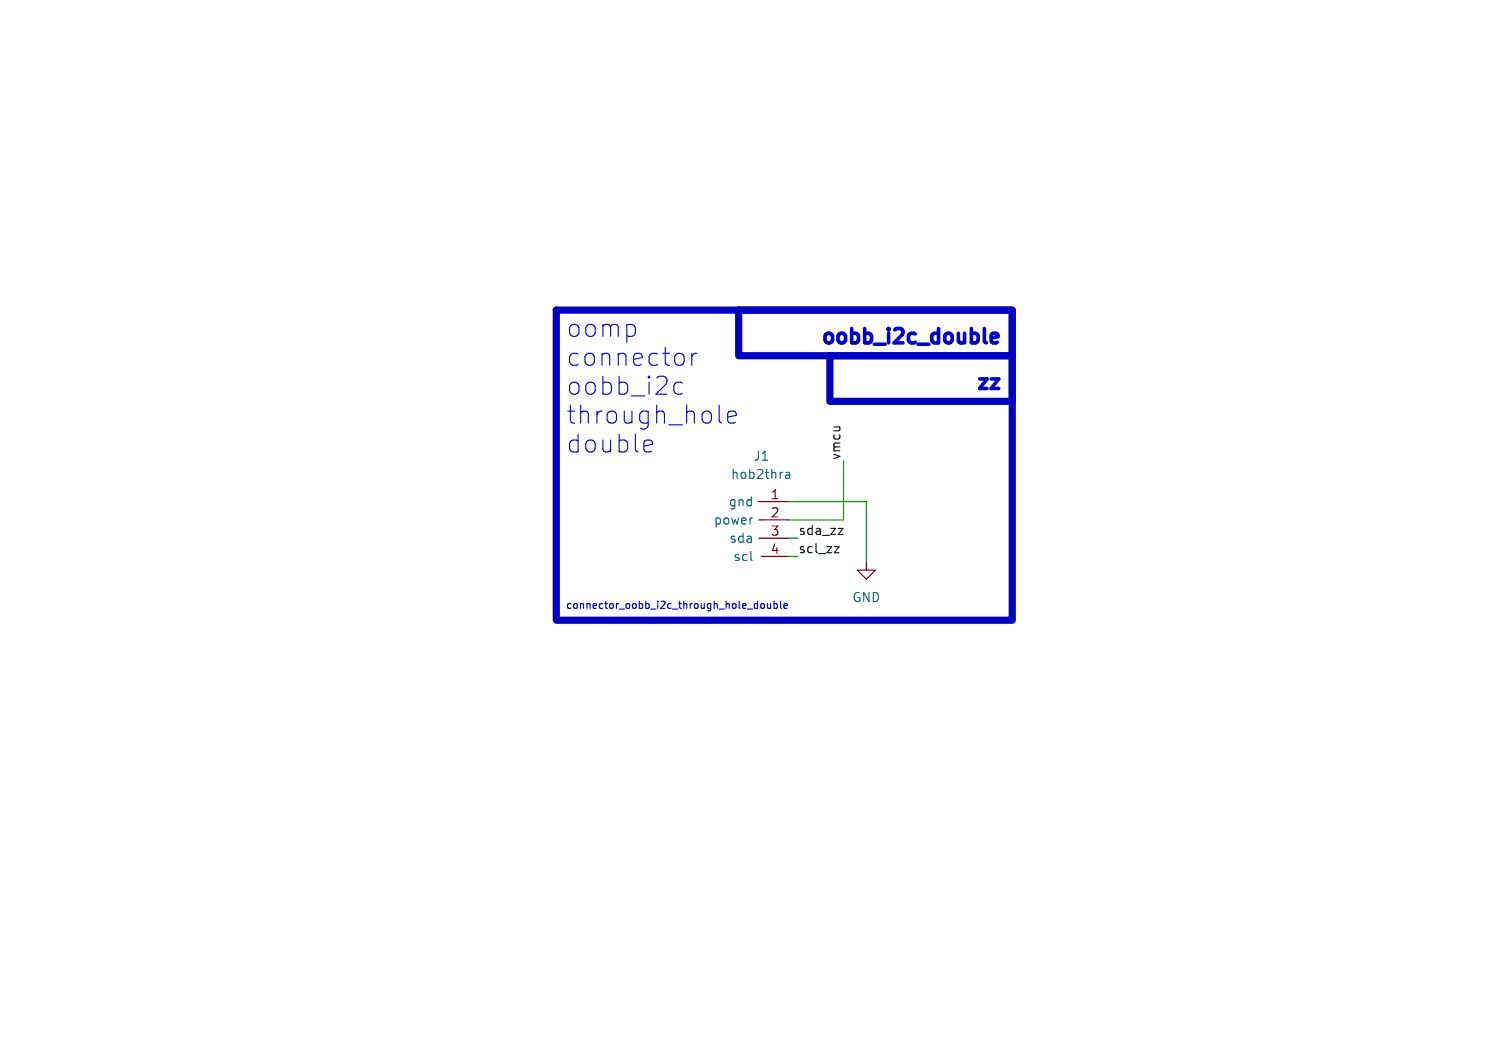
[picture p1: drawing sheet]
<svg xmlns="http://www.w3.org/2000/svg" width="210mm" height="148mm" viewBox="0 0 210 148" stroke-linecap="round" stroke-linejoin="round" font-family="sans-serif">
<path d="M105.6 74.9h4.3M105.6 72.4h4.3M105.6 69.9h4.3M106 77.5h3.9M120.6 78.1v1.3h1.3l-1.3 1.2-1.2-1.2h1.2" fill="none" stroke="#840000" stroke-width=".15"/>
<path d="M104.6 78h.1M104.7 72.1h.1M109.4 65.8h.5l.1 .8M110 66.1h-.4a.25 .25 0 0 0-.2 .3 .25 .25 0 0 0 .2 .2h.4" fill="none" stroke="#006464" stroke-width=".15"/>
<path d="M116.2 76.1h.6l-.6 .9h.6M116.7 73.6h.7l-.7 .8h.7" fill="none" stroke="#0f0f0f" stroke-width=".15"/>
<path d="M138 47.1l1-.2-.1-.4-.6-.1-.3 .3v.8l.1 .1 .2 .1 .6-.1M138 52.8h1.1l-1.1 1.3h1.1" fill="none" stroke="#0000c2" stroke-width=".5"/>
<g fill="none" stroke="#0000c2" stroke-width=".15">
<path d="M94 54.6l.3 .3h.5l.2-.1M95 53.3l-.2-.1h-.5l-.3 .3M95.1 49.4l.2 .3v.7l-.2 .2M96.3 49.2v1.7M97.1 49.2a.64 .64 0 0 0-.8 .5M100.1 56.4v2.2l.2 .2 .2 .1M101.3 58.1l1.2-.3-.1-.4-.2-.2h-.5l-.2 .2-.2 .2v1l.2 .2 .2 .1h.5l.2-.1M90 61.3h.5l.2 .1 .2 .5-1.2 .2M90.7 62.8l-.2 .1h-.5M106 84.1l.1-.1 .3 .1 .1 .4-.1 .2h-.3l-.1-.1zM106.9 84v.7h.3l.1-.1M107.3 84v.7"/>
<path d="M107.8 84.1l.3-.1 .2 .2-.1 .5h-.4M107.8 83.7v1M108.7 83.7v.9l.1 .1M109.2 84.4l.5-.1-.1-.2-.3-.1-.1 .2v.5h.4"/>
</g>
<path d="M77.5 43.2h63.5v43.2h-63.5zM102.9 43.2h38.1v6.3h-38.1zM115.6 49.5h25.4v6.4h-25.4z" fill="none" stroke="#0000c2" stroke-width="1"/>
<path d="M109.9 74.9h1.2M109.9 69.9h10.7v8.2M109.9 77.5h1.2M117.5 64.1v8.3h-7.6" fill="none" stroke="#009600" stroke-width=".15"/>
<g font-size="3.5" fill="#0000c2">
<text x="78.7" y="47.2">oomp</text>
<text x="78.7" y="51.2">connector</text>
<text x="78.7" y="55.2">oobb_i2c</text>
<text x="78.7" y="59.2">through_hole</text>
<text x="78.7" y="63.3">double</text>
</g>
<g font-size="2.8" fill="#0000c2">
<text x="113.7" y="48">oobb_i2c_double</text>
<text x="135.4" y="54.4">zz</text>
</g>
<g font-size="1.8" fill="#006464">
<text x="104.9" y="64.4">J1</text>
<text x="101.4" y="70.7">gnd</text>
<text x="101.7" y="66.9">hob2thra</text>
<text x="99.3" y="73.3">power</text>
<text x="101.5" y="75.8">sda</text>
<text x="102" y="78.3">scl</text>
<text x="118.6" y="84">GND</text>
</g>
<g font-size="1.8" fill="#0f0f0f">
<text x="117.1" y="64.1" transform="rotate(-90 117.1 64.1)">vmcu</text>
<text x="111.1" y="77.1">scl_zz</text>
<text x="111.1" y="74.6">sda_zz</text>
</g>
<g font-size="1.8" fill="#a90000">
<text x="107.2" y="69.6">1</text>
<text x="107.2" y="72.1">2</text>
<text x="107.2" y="74.7">3</text>
<text x="107.2" y="77.2">4</text>
</g>
<text font-size="1.4" fill="#0000c2" x="78.7" y="84.8">connector_oobb_i2c_through_hole_double</text>
</svg>
